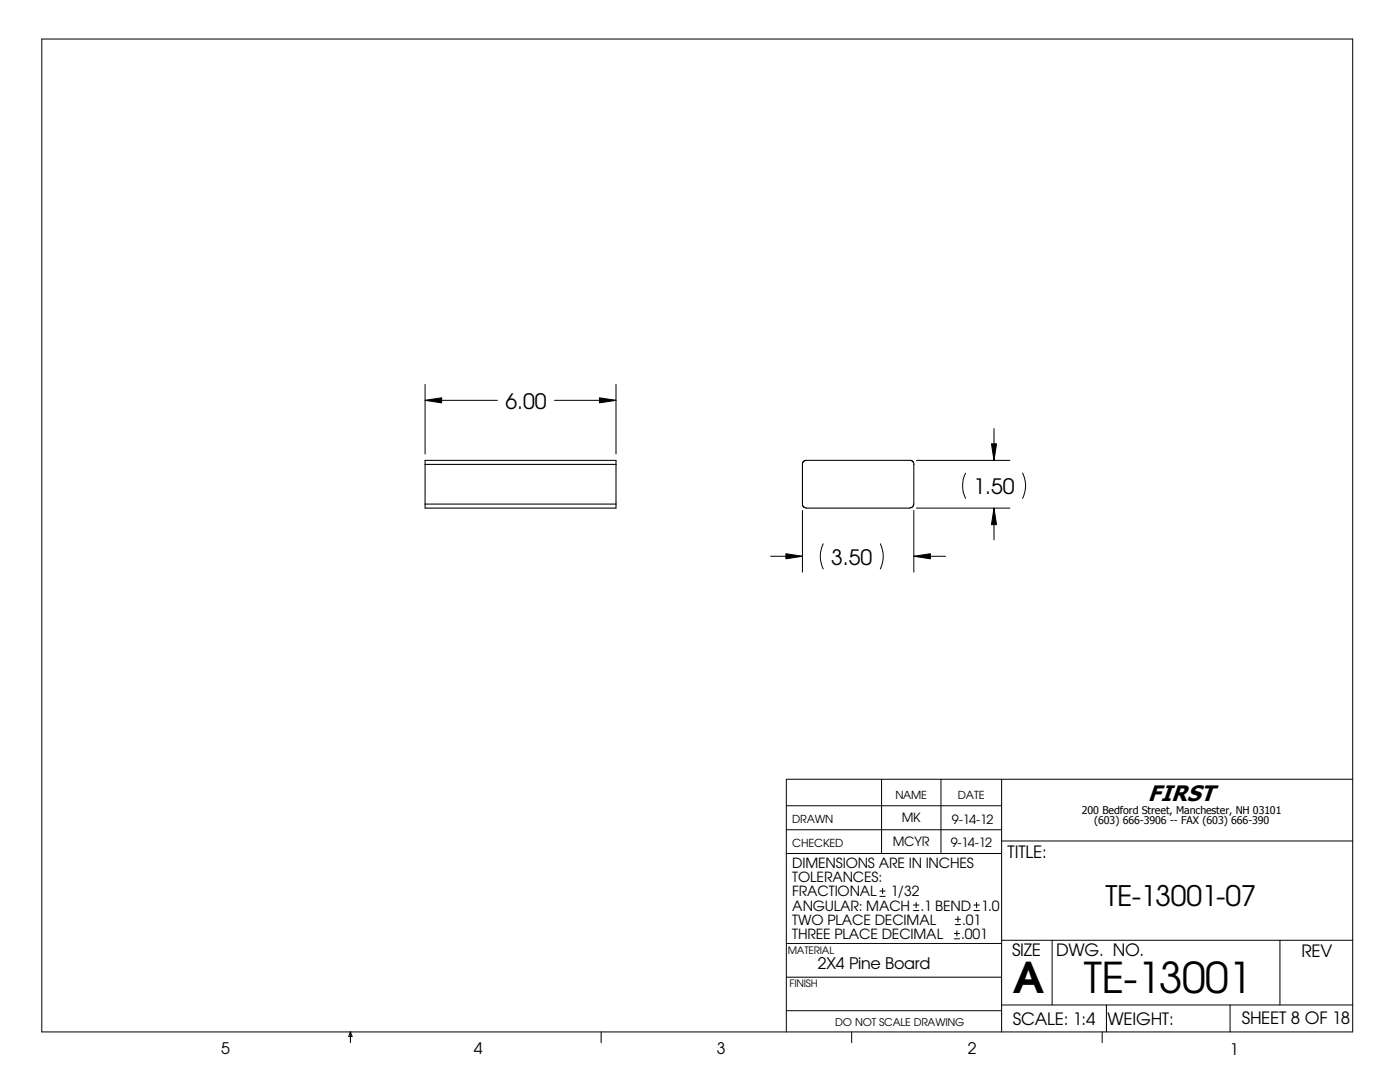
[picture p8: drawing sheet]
<svg xmlns="http://www.w3.org/2000/svg" width="279mm" height="216mm" viewBox="0 0 279 216" stroke-linecap="round" stroke-linejoin="round" font-family="sans-serif">
<g fill="none" stroke="#000" stroke-width=".2">
<path d="M8.3 7.8h261.7v198.1h-261.7zM84.8 79.9l3.3-.5v1zM84.8 76.7v13.9M84.8 79.9h14.5M110.7 79.9h12.2M119.6 79.4l3.3 .5-3.3 .5zM122.9 76.7v13.9M182.9 91.9h18.6M192.7 94.4a5.6 5.6 0 0 0 0 5M197.9 88.6h1l-.5 3.3zM198.4 85.5v6.4M204.1 94.4a5.6 5.6 0 0 1 0 5"/>
<path d="M153.8 111h6.3M156.8 110.5l3.3 .5-3.3 .5zM160.1 101.9v12.3M164.3 108.5a5.6 5.6 0 0 0 0 5M175.7 108.5a5.6 5.6 0 0 1 0 5M182.4 111l3.3-.5v1zM182.4 101.9v12.3M182.4 111h6.3M182.9 101.4h18.6M198.4 101.4l.5 3.3h-1zM198.4 101.4v6.3M175.9 155.5v14.8"/>
<path d="M187.8 155.5v14.8M199.9 155.5v50.4M270 155.5h-113.1v50.4M156.9 160.8h43M156.9 165.6h43M156.9 170.3h43M175.6 178.9h1.1M175.6 177.8h1.1M176.1 177.2v1.1M199.9 167.8h70.1M156.9 195h43M156.9 188.3h43"/>
<path d="M182.3 181.7h1.1M182.3 180.6h1.1M182.8 180.1v1M190.5 187.3h1M190.5 186.3h1M190.6 184.5h1.1M190.6 183.4h1.1M191 185.7v1.1M191.2 182.9v1.1M194.4 181.7h1.1M194.4 180.6h1.1M194.9 180.1v1"/>
<path d="M199.9 187.6h70.1M210 187.6v12.9M255.4 187.6v12.9M69.9 205.9v2.2M69.9 205.9l.4 .9h-.7zM120 205.9v2.2M156.9 201.7h43M170 205.9v2.2M199.9 200.5h70.1M220 205.9v2.2M220.8 200.5v5.4M245.5 200.5v5.4"/>
</g>
<path d="M84.8 92.7v-.8h38.1v.8M84.8 92.7v8.7h38.1v-8.7M84.8 92.7h38.1M182.4 92.7v7.9l-.3 .6-.5 .1M182.4 92.7l-.1-.5-.5-.3h-21.1l-.6 .5v8.4l.5 .5 21 .1M84.8 100.6h38.1" fill="none" stroke="#000" stroke-width=".21"/>
<path d="M84.8 79.9l3.3-.5v1zM119.6 79.4l3.3 .5-3.3 .5zM197.9 88.6h1l-.5 3.3zM156.8 110.5l3.3 .5-3.3 .5zM182.4 111l3.3-.5v1zM198.4 101.4l.5 3.3h-1z" fill="#000"/>
<g font-size="8.5">
<text x="202.1" y="198.2">A</text>
<text x="216.3" y="198.1">TE-13001</text>
</g>
<text font-size="5.6" x="220.6" y="180.7">TE-13001-07</text>
<text font-size="4.5" x="229.1" y="159.8">FIRST</text>
<g font-size="4.2">
<text x="100.9" y="81.6">6.00</text>
<text x="194.3" y="98.6">1.50</text>
<text x="165.9" y="112.7">3.50</text>
</g>
<g font-size="3.4">
<text x="201.1" y="171.2">TITLE:</text>
<text x="202" y="190.8">SIZE</text>
<text x="210.8" y="190.8">DWG. NO.</text>
<text x="259.8" y="191">REV</text>
<text x="202.1" y="204.4">SCALE: 1:4</text>
<text x="221" y="204.5">WEIGHT:</text>
<text x="247.8" y="204.4">SHEET 8 OF 18</text>
</g>
<g font-size="3.2">
<text x="163.2" y="193.4">2X4 Pine Board</text>
<text x="44.2" y="210.4">5</text>
<text x="94.6" y="210.3">4</text>
<text x="143" y="210.4">3</text>
<text x="193.2" y="210.4">2</text>
<text x="245.4" y="210.6">1</text>
</g>
<g font-size="2.8">
<text x="158.1" y="173.2">DIMENSIONS ARE IN INCHES</text>
<text x="158.1" y="176.1">TOLERANCES:</text>
<text x="158.1" y="178.9">FRACTIONAL</text>
<text x="177.8" y="178.9">1/32</text>
<text x="158.1" y="181.7">ANGULAR: MACH</text>
<text x="158.1" y="184.5">TWO PLACE DECIMAL</text>
<text x="183.7" y="181.7">.1 BEND</text>
<text x="192" y="184.5">.01</text>
<text x="195.8" y="181.7">1.0</text>
<text x="158.1" y="187.3">THREE PLACE DECIMAL</text>
<text x="191.9" y="187.3">.001</text>
</g>
<g font-size="2.5">
<text x="180" y="164">MK</text>
<text x="190" y="164.3">9-14-12</text>
<text x="178.2" y="168.8">MCYR</text>
<text x="189.7" y="169">9-14-12</text>
</g>
<g font-size="2.2">
<text x="178.7" y="159.4">NAME</text>
<text x="191.2" y="159.4">DATE</text>
<text x="158.1" y="164.2">DRAWN</text>
<text x="158.1" y="169.1">CHECKED</text>
</g>
<g font-size="2.1">
<text x="215.9" y="162.3">200 Bedford Street, Manchester, NH 03101</text>
<text x="218.4" y="164.5">(603) 666-3906 -- FAX (603) 666-390</text>
<text x="166.7" y="204.8">DO NOT SCALE DRAWING</text>
</g>
<g font-size="2">
<text x="157.2" y="190.3">MATERIAL</text>
<text x="157.6" y="196.9">FINISH</text>
</g>
</svg>
